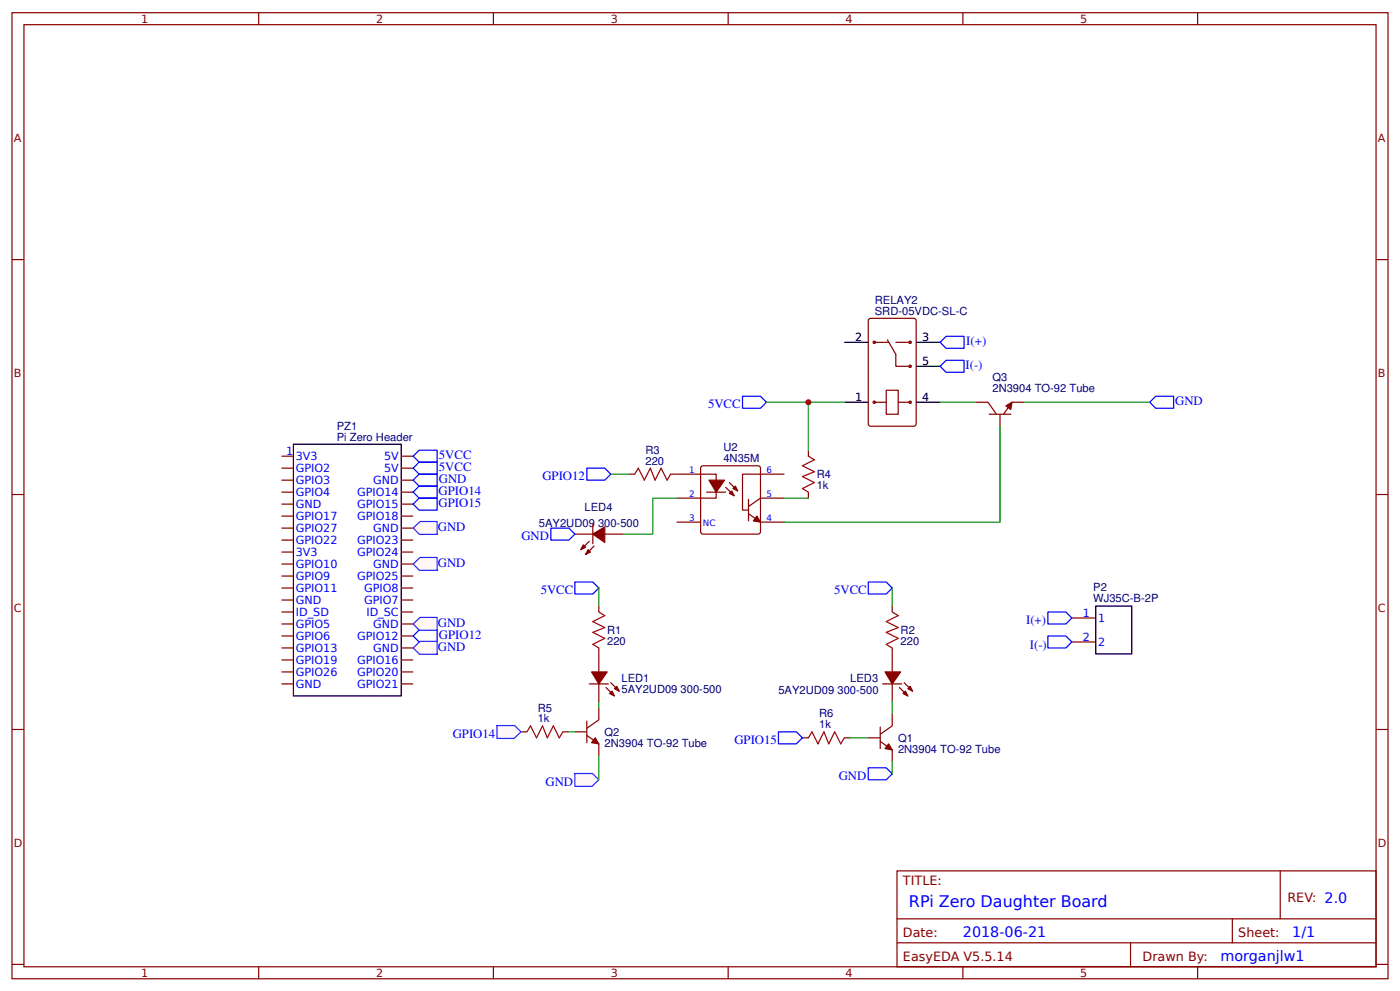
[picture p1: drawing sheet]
<svg xmlns="http://www.w3.org/2000/svg" width="309mm" height="219mm" viewBox="0 0 309 219" stroke-linecap="round" stroke-linejoin="round" font-family="sans-serif">
<g fill="none" stroke="#800" stroke-width=".26">
<path d="M2.6 2.8h304.1v213.3h-304.1zM5.3 5.5h298.7v207.9h-298.7zM57.1 2.8v2.7M109 2.8v2.7M160.9 2.8v2.7M212.7 2.8v2.7M264.6 2.8v2.7M2.6 57.3h2.7M304 57.3h2.7M191.9 70.5l.5-.2h9.5l.4 .2 .1 23.1-.3 .4-9.7 .1-.5-.3zM192.9 75.4h.4v.3h-.4zM193.1 75.6h3.2"/>
<path d="M196.1 75l1.8 3.2v2.7h3.2M197.9 75.6h3.2M200.9 75.4h.4v.3h-.4zM178.6 99.4v1.3M192.9 88.6h.4v.4h-.4zM193.1 88.8h2.7M195.8 86.1h2.6v5.3h-2.6zM198.4 88.8h2.7M200.9 88.6h.4v.4h-.4zM200.9 80.7h.4v.3h-.4zM2.6 109.2h2.7M62.2 108.6h2.6"/>
<path d="M62.2 100.7h2.6M62.2 103.3h2.6M62.2 106h2.6M62.2 111.3h2.6M62.2 113.9h2.6M62.2 116.6h2.6M62.2 119.2h2.6M88.6 108.6h2.7M88.6 100.7h2.7M88.6 103.3h2.7M88.6 106h2.7M88.6 111.3h2.7"/>
<path d="M88.6 113.9h2.7M88.6 116.6h2.7M88.6 119.2h2.7M138.9 104.7h1.3M148.2 104.7h10v5.3h-8.7M149.5 115.3h5.3M155 102.9l12.5-.1 .4 .3 .1 14.3-.3 .4-12.4 .1-.4-.3-.1-14.3zM156.1 108.6h4.2M160.3 107.6l1.9 1.8M161.1 106.5l1.9 1.9M165.4 113.4l2.6 1.9h5.3M165.4 110.2v4.8"/>
<path d="M173.3 104.7h-9.3v7.9h1.4M173.3 110h-5.3l-2.6 1.8M178.6 108.6v1.4M304 109.2h2.7M62.2 121.9h2.6M62.2 124.5h2.6M62.2 127.2h2.6M62.2 129.8h2.6M62.2 132.5h2.6M62.2 135.1h2.6M62.2 137.7h2.6M88.6 121.9h2.7"/>
<path d="M88.6 124.5h2.7M88.6 127.2h2.7M88.6 129.8h2.7M88.6 132.5h2.7M88.6 135.1h2.7M88.6 137.7h2.7M132.3 133.8v1.3M197.1 133.8v1.3M62.2 140.4h2.6M62.2 143h2.6M62.2 145.7h2.6M62.2 148.3h2.6"/>
<path d="M62.2 151h2.6M88.6 140.4h2.7M88.6 143h2.7M88.6 145.7h2.7M88.6 148.3h2.7M88.6 151h2.7M130.2 151h4.2M132.3 143v5.3M132.3 151v3.9M133.9 151.8l1.8 1.8M134.9 150.7l1.9 1.9M195 151h4.2"/>
<path d="M197.1 143v5.3M197.1 151v3.9M198.7 151.8l1.9 1.8M199.8 150.7l1.8 1.9M2.6 161h2.7M115.1 161.6h1.3M124.4 161.6h1.3M304 161h2.7M198.2 192.2h105.8v21.2h-105.8zM282.8 192.2v10.6M2.6 212.9h2.7M57.1 213.4v2.7"/>
<path d="M109 213.4v2.7M160.9 213.4v2.7M198.2 202.8h105.8M198.2 208.1h105.8M212.7 213.4v2.7M249.8 208.1v5.3M264.6 213.4v2.7M272.3 202.8v5.3M304 212.9h2.7"/>
</g>
<path d="M186.5 75.6h5.3M202.4 75.6h5.3M64.8 98.1h23.8v55.5h-23.8zM186.5 88.8h5.3M202.4 88.8h5.3M202.4 80.9h5.3" fill="none" stroke="#000" stroke-width=".26"/>
<g fill="#800" stroke="#800" stroke-width=".26">
<path d="M167.2 113.9l.8 1.4-1.6-.3z"/>
<path d="M161.1 108.9l.6-.5 .5 1z"/>
<path d="M161.9 107.8l.6-.5 .5 1.1z"/>
<path d="M156.6 106h3.5l-1.9 2.6z"/>
<path d="M134.7 153.1l.5-.5 .5 1z"/>
<path d="M135.7 152l.6-.5 .5 1.1z"/>
<path d="M130.7 148.3h3.4l-1.8 2.7z"/>
<path d="M199.5 153.1l.5-.5 .6 1z"/>
<path d="M200.6 152l.5-.5 .5 1.1z"/>
<path d="M195.5 148.3h3.5l-1.9 2.7z"/>
</g>
<path d="M140.2 104.7l.8-1.4 1.3 2.7 1.4-2.7 1 2.7 1.3-2.7 1.4 2.7 .8-1.3M178.6 100.7l1.3 .8-2.6 1.3 2.6 1.3-2.6 1.1 2.6 1.3-2.6 1.3 1.3 .8M132.3 135.1l1.3 .8-2.6 1.3 2.6 1.3-2.6 1.1 2.6 1.3-2.6 1.3 1.3 .8M197.1 135.1l1.3 .8-2.6 1.3 2.6 1.3-2.6 1.1 2.6 1.3-2.6 1.3 1.3 .8M116.4 161.6l.8-1.4 1.3 2.7 1.4-2.7 1 2.7 1.3-2.7 1.4 2.7 .8-1.3" fill="none" stroke="#a00000" stroke-width=".26"/>
<path d="M207.7 75.6l1.3-1.4h4v2.7h-4zM164 87.5h4l1.3 1.3-1.3 1.3h-4zM207.7 80.9l1.3-1.4h4v2.7h-4zM254 88.8l1.3-1.3h4v2.6h-4zM91.3 100.7l1.3-1.3h4v2.6h-4zM91.3 106l1.3-1.3h4v2.6h-4zM121.7 116.6h4l1.3 1.3-1.3 1.3h-4zM129.6 103.3h4l1.3 1.4-1.3 1.3h-4zM92.6 139.1h4v2.6h-4l-1.3-1.3z" fill="none" stroke="#00f" stroke-width=".26"/>
<path d="M134.9 104.7h4M149.5 110h-5.3v7.9h-6.6M132.3 154.9v1.4M197.1 154.9v2.7M187.9 162.9h3.9" fill="none" stroke="#080" stroke-width=".26"/>
<g fill="#fff7f8" stroke="#430aff" stroke-width=".26">
<path d="M109.7 160.2h4l1.4 1.4-1.5 1.4h-3.8z"/>
<path d="M126.9 170.7h4l1.4 1.4-1.5 1.5h-3.8z"/>
</g>
<path d="M178.6 162.9l.8-1.3 1.3 2.6 1.3-2.6 1.1 2.6 1.3-2.6 1.3 2.6 .8-1.3" fill="none" stroke="#a00000" stroke-width=".26"/>
<path d="M129.6 159.2v4.7M132.3 156.3v2.6l-2.7 1.9M197.1 157.6v2.6l-2.6 1.9M127 161.6h2.6M129.6 162.3l2.7 1.9v2.6M177.3 162.9h1.3M186.5 162.9h1.4M191.8 162.9h2.7M194.5 163.7l2.6 1.8v2.7M194.5 160.5v4.8" fill="none" stroke="#800" stroke-width=".26"/>
<g fill="#800" stroke="#800" stroke-width=".26">
<path d="M196.3 164.2l.8 1.3-1.6-.2z"/>
<path d="M131.5 162.9l.8 1.3-1.6-.3z"/>
</g>
<path d="M132.3 129.8v4M197.1 129.8v4M125.7 161.6h1.3M132.3 166.8v5.3M197.1 168.2v2.6" fill="none" stroke="#080" stroke-width=".26"/>
<path d="M91.3 108.6l1.3-1.3h4v2.7h-4zM91.3 111.3l1.3-1.3h4v2.6h-4zM127 128.5h4l1.3 1.3-1.3 1.3h-4zM191.8 128.5h4l1.3 1.3-1.3 1.3h-4zM172 161.6h3.9l1.4 1.3-1.4 1.3h-3.9zM191.8 169.5h4l1.3 1.3-1.3 1.3h-4z" fill="none" stroke="#00f" stroke-width=".26"/>
<g fill="#fff7f8" stroke="#430aff" stroke-width=".26">
<path d="M91.3 143l1.5-1.4h3.8v2.8h-3.9z"/>
<path d="M91.3 137.7l1.5-1.4h3.8v2.8h-3.9z"/>
<path d="M91.3 124.5l1.5-1.4h3.8v2.8h-3.9z"/>
<path d="M91.3 116.6l1.5-1.5h3.8v2.9h-3.9z"/>
</g>
<path d="M91.3 103.3l1.3-1.3h4v2.7h-4zM231.5 135.1h4l1.3 1.3-1.3 1.3h-4zM231.5 140.4h4l1.3 1.3-1.3 1.3h-4z" fill="none" stroke="#00f" stroke-width=".26"/>
<path d="M215.6 88.8h2.7l1.8 2.6M218.5 91.4h4.8M220.9 91.4v2.7M226.2 88.8h-2.6l-1.9 2.6M127 117.9h4M130.2 119.5l-1.9 1.8M131 115.8v4.2M133.6 117.9h4M131.2 120.5l-1.8 1.9M236.8 136.4h5.3M236.8 141.7h5.3" fill="none" stroke="#800" stroke-width=".26"/>
<path d="M242.1 133.8h7.9v10.6h-7.9z" fill="none" stroke="#000" stroke-width=".26"/>
<g fill="#800" stroke="#800" stroke-width=".26">
<path d="M222.2 89.6l1.4-.8-.3 1.6z"/>
<path d="M128.9 120.3l.5 .5-1.1 .5z"/>
<path d="M129.9 121.3l.5 .6-1 .5z"/>
<path d="M131 117.9l2.6-1.6v3.5z"/>
</g>
<path d="M169.3 88.8h17.2M178.6 88.8v10.6M207.7 88.8h7.9M220.9 94.1v21.2h-47.6M226.2 88.8h27.8M173.3 110h5.3" fill="none" stroke="#080" stroke-width=".26"/>
<circle cx="178.6" cy="88.8" r=".66" fill="#c00"/>
<text font-size="3.5" fill="#00f" x="200.8" y="200.2">RPi Zero Daughter Board</text>
<g font-size="3.2" fill="#00f">
<text x="212.7" y="206.8">2018-06-21</text>
<text x="285.5" y="206.8">1/1</text>
<text x="269.6" y="212.1">morganjlw1</text>
</g>
<g font-size="2.8" fill="#00f">
<text x="213.5" y="76.2">I(+)</text>
<text x="213.3" y="81.4">I(-)</text>
<text x="259.6" y="89.3">GND</text>
<text x="156.4" y="90.1">5VCC</text>
<text x="97" y="101.3">5VCC</text>
<text x="97" y="106.6">GND</text>
<text x="97" y="103.9">5VCC</text>
<text x="119.8" y="106">GPIO12</text>
<text x="96.9" y="109.2">GPIO14</text>
<text x="96.9" y="111.9">GPIO15</text>
<text x="96.7" y="117.2">GND</text>
<text x="115.2" y="119.2">GND</text>
<text x="96.7" y="125.1">GND</text>
<text x="119.5" y="131.2">5VCC</text>
<text x="184.3" y="131.2">5VCC</text>
<text x="226.7" y="137.7">I(+)</text>
<text x="96.7" y="143.7">GND</text>
<text x="96.7" y="138.4">GND</text>
<text x="97" y="141.1">GPIO12</text>
<text x="227.5" y="143.2">I(-)</text>
<text x="100" y="162.9">GPIO14</text>
<text x="162.2" y="164.3">GPIO15</text>
<text x="120.5" y="173.5">GND</text>
<text x="185.3" y="172.1">GND</text>
</g>
<g font-size="2.8" fill="#800">
<text x="199.5" y="195.4">TITLE:</text>
<text x="284.4" y="199.1">REV: 2.0</text>
<text x="199.5" y="206.8">Date:</text>
<text x="273.6" y="206.8">Sheet:</text>
<text x="199.5" y="212.1">EasyEDA V5.5.14</text>
<text x="252.4" y="212.1">Drawn By:</text>
</g>
<g font-size="2.5" fill="#800">
<text x="31.2" y="5.1">1</text>
<text x="83.1" y="5.1">2</text>
<text x="134.9" y="5.1">3</text>
<text x="186.8" y="5.1">4</text>
<text x="238.7" y="5.1">5</text>
<text x="3" y="31.4">A</text>
<text x="304.4" y="31.4">A</text>
<text x="3" y="83.2">B</text>
<text x="304.4" y="83.2">B</text>
<text x="3" y="135.1">C</text>
<text x="304.4" y="135.1">C</text>
<text x="3" y="187">D</text>
<text x="304.4" y="187">D</text>
<text x="31.2" y="215.7">1</text>
<text x="83.1" y="215.7">2</text>
<text x="134.9" y="215.7">3</text>
<text x="186.8" y="215.7">4</text>
<text x="238.7" y="215.7">5</text>
</g>
<g font-size="2.5" fill="#000080">
<text x="193.3" y="69.5">SRD-05VDC-SL-C</text>
<text x="193.3" y="67.1">RELAY2</text>
<text x="219.3" y="86.6">2N3904 TO-92 Tube</text>
<text x="219.3" y="84.2">Q3</text>
<text x="74.4" y="95">PZ1</text>
<text x="74.4" y="97.3">Pi Zero Header</text>
<text x="142.6" y="100.2">R3</text>
<text x="159.8" y="99.6">U2</text>
<text x="142.6" y="102.6">220</text>
<text x="159.8" y="102">4N35M</text>
<text x="180.4" y="107.8">1k</text>
<text x="180.4" y="105.5">R4</text>
<text x="129.2" y="112.7">LED4</text>
<text x="119.1" y="116.3">5AY2UD09 300-500</text>
<text x="241.5" y="130.6">P2</text>
<text x="241.5" y="133">WJ35C-B-2P</text>
<text x="134.1" y="142.3">220</text>
<text x="134.1" y="139.9">R1</text>
<text x="199" y="142.3">220</text>
<text x="199" y="139.9">R2</text>
<text x="137.3" y="152.9">5AY2UD09 300-500</text>
<text x="137.3" y="150.5">LED1</text>
<text x="172" y="153.2">5AY2UD09 300-500</text>
<text x="187.9" y="150.6">LED3</text>
<text x="118.8" y="159.4">1k</text>
<text x="118.8" y="157.1">R5</text>
<text x="181" y="160.8">1k</text>
<text x="181" y="158.4">R6</text>
<text x="133.6" y="164.8">2N3904 TO-92 Tube</text>
<text x="133.6" y="162.4">Q2</text>
<text x="198.4" y="166.1">2N3904 TO-92 Tube</text>
<text x="198.4" y="163.7">Q1</text>
</g>
<g font-size="2.5">
<text x="188.9" y="75.3">2</text>
<text x="203.7" y="75.3">3</text>
<text x="203.7" y="80.6">5</text>
<text x="188.9" y="88.5">1</text>
<text x="203.7" y="88.5">4</text>
</g>
<g font-size="2.5" fill="#00f">
<text x="63.3" y="100.4">1</text>
<text x="65.4" y="101.5">3V3</text>
<text x="84.8" y="101.5">5V</text>
<text x="65.4" y="104.1">GPIO2</text>
<text x="65.4" y="106.8">GPIO3</text>
<text x="82.4" y="106.8">GND</text>
<text x="84.8" y="104.1">5V</text>
<text x="65.4" y="109.4">GPIO4</text>
<text x="65.4" y="112.1">GND</text>
<text x="78.9" y="112.1">GPIO15</text>
<text x="78.9" y="109.4">GPIO14</text>
<text x="65.4" y="114.7">GPIO17</text>
<text x="65.4" y="117.4">GPIO27</text>
<text x="78.9" y="114.7">GPIO18</text>
<text x="82.4" y="117.4">GND</text>
<text x="65.4" y="120">GPIO22</text>
<text x="65.4" y="122.7">3V3</text>
<text x="65.4" y="125.3">GPIO10</text>
<text x="78.9" y="122.7">GPIO24</text>
<text x="78.9" y="120">GPIO23</text>
<text x="82.4" y="125.3">GND</text>
<text x="65.4" y="128">GPIO9</text>
<text x="65.4" y="130.6">GPIO11</text>
<text x="78.9" y="128">GPIO25</text>
<text x="80.5" y="130.6">GPIO8</text>
<text x="65.4" y="133.2">GND</text>
<text x="65.4" y="135.9">ID_SD</text>
<text x="80.5" y="133.2">GPIO7</text>
<text x="80.9" y="135.9">ID_SC</text>
<text x="239.2" y="136.2">1</text>
<text x="242.6" y="137.2">1</text>
<text x="65.4" y="138.5">GPIO5</text>
<text x="65.4" y="141.2">GPIO6</text>
<text x="65.4" y="143.8">GPIO13</text>
<text x="78.9" y="141.2">GPIO12</text>
<text x="82.4" y="143.8">GND</text>
<text x="82.4" y="138.5">GND</text>
<text x="239.2" y="141.4">2</text>
<text x="242.6" y="142.5">2</text>
<text x="65.4" y="146.5">GPIO19</text>
<text x="65.4" y="149.1">GPIO26</text>
<text x="78.9" y="149.1">GPIO20</text>
<text x="78.9" y="146.5">GPIO16</text>
<text x="65.4" y="151.8">GND</text>
<text x="78.9" y="151.8">GPIO21</text>
</g>
<g font-size="1.9" fill="#00f">
<text x="152.2" y="104.4">1</text>
<text x="169.3" y="104.4">6</text>
<text x="152.2" y="109.7">2</text>
<text x="169.3" y="109.7">5</text>
<text x="152.2" y="115">3</text>
<text x="155.3" y="116">NC</text>
<text x="169.3" y="115">4</text>
</g>
</svg>
